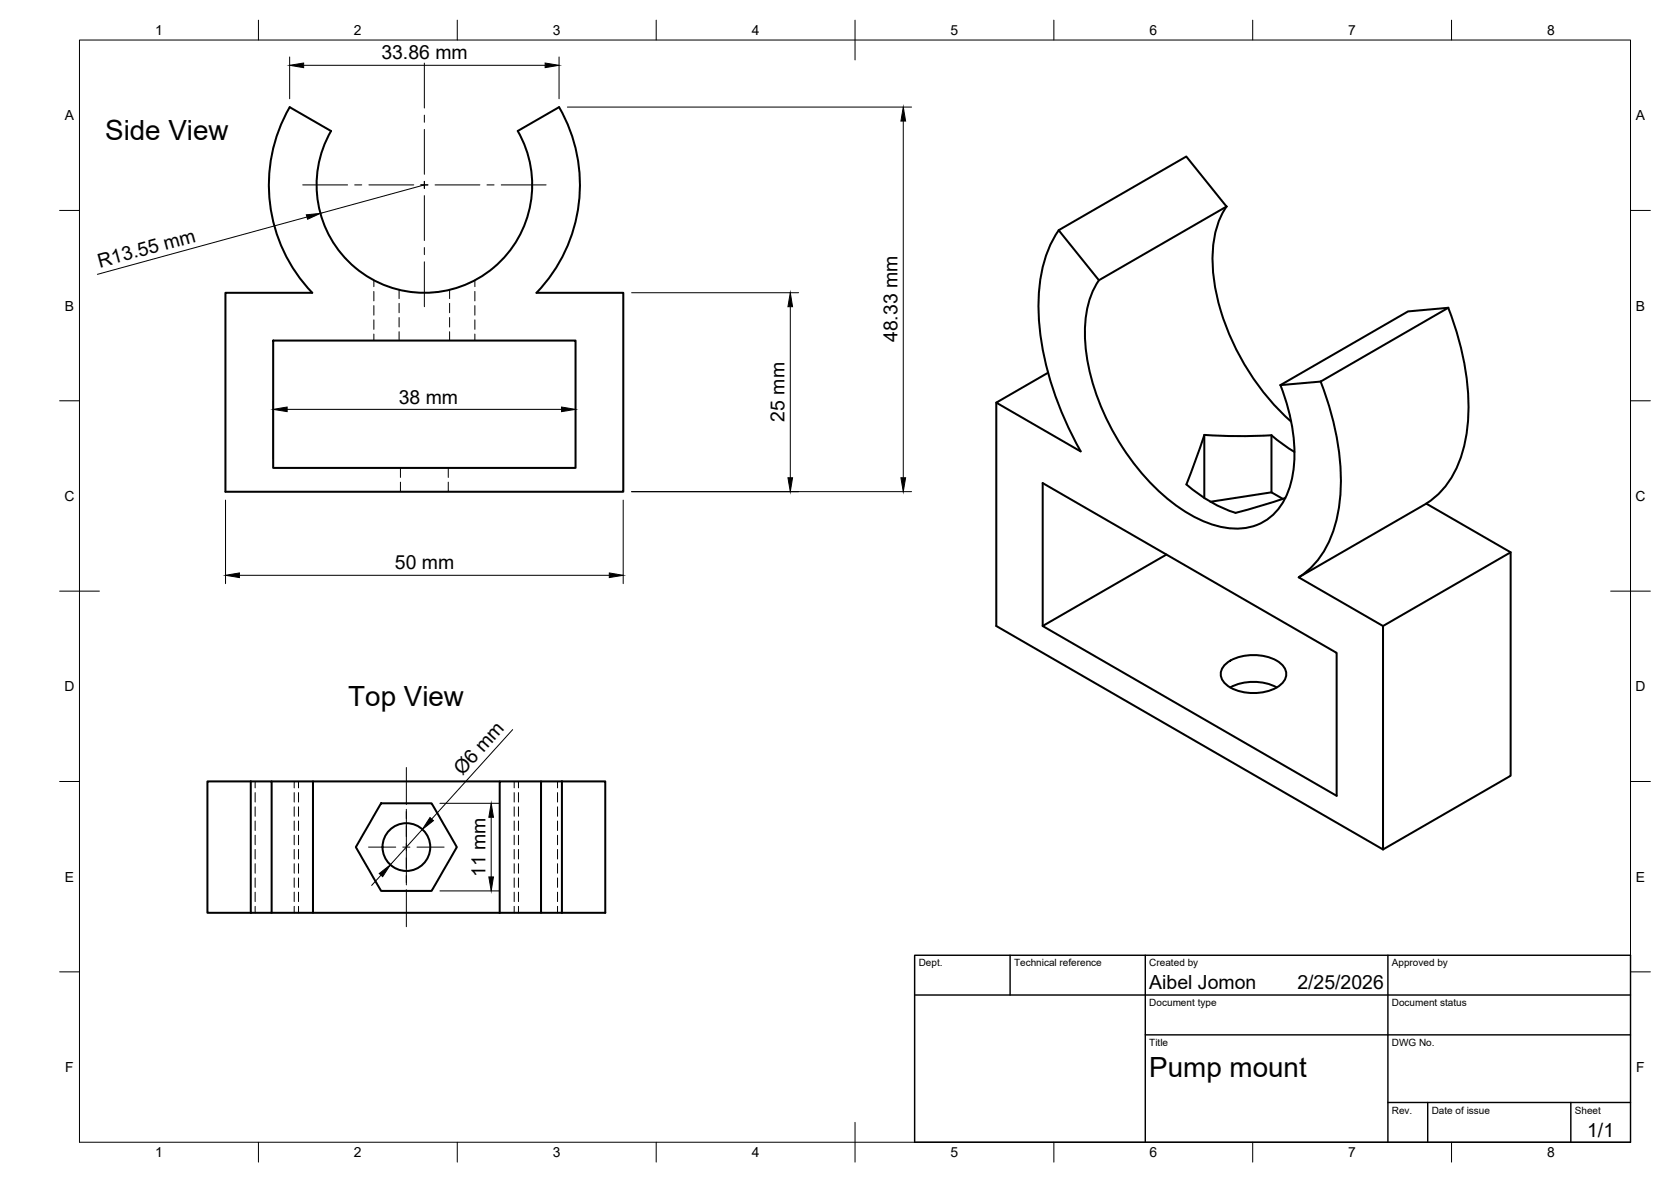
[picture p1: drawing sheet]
<svg xmlns="http://www.w3.org/2000/svg" width="420mm" height="297mm" viewBox="0 0 420 297" stroke-linecap="round" stroke-linejoin="round" font-family="sans-serif">
<!-- layer: Visible -->
<g fill="none" stroke="#000" stroke-width=".51">
<path d="M72.8 26.9l10.4 6a27.1 27.1 0 0 0 23.5 40.7 27.1 27.1 0 0 0 23.5-40.7l10.4-6a39.1 39.1 0 0 1-5.7 46.7h21.8v50h-100v-50h21.8a39.1 39.1 0 0 1-5.7-46.7zM266.2 57.9l32.1-18.6 10.1 12.6-32.1 18.5zM266.2 57.9a33.4 33.4 0 0 0-5.1 19.6 77.7 77.7 0 0 0 10.6 35.9M308.4 51.9a24.6 24.6 0 0 0-3.4 16.6 60.4 60.4 0 0 0 19.7 37.5M276.3 70.4a25.7 25.7 0 0 0-3.2 17.7 59.9 59.9 0 0 0 23.5 39.5 24 24 0 0 0 16.6 5.1 13.7 13.7 0 0 0 11-10.1 36.3 36.3 0 0 0-.6-20.9l-1.6-4.9M364.2 77.3a63.9 63.9 0 0 1 4.6 31.2 25.2 25.2 0 0 1-8.7 17l-1.5 1M68.7 85.6h76v32h-76zM263.5 93.7l-13 7.5 21.2 12.2M332.1 95.9l32.1-18.5-10.2 .9-32.1 18.5M332.1 95.9l-10.2 .9M332.1 95.9a63.9 63.9 0 0 1 4.6 31.1 25.2 25.2 0 0 1-8.7 17.1l-1.5 1M250.5 101.2v56.1l97.2 56.2 32.1-18.5v-56.2l-32.1 18.5v56.2"/>
<path d="M302.8 109.3l7.6 .3 9.3-.2M319.7 109.4l2.5 2 3.3 2.2M319.7 109.4v14.3M293.3 139.4l-31.1 17.9 73.9 42.7v-35.9l-73.9-42.7v35.9M302.8 125.1v-15.8l-4.5 12.4a34.9 34.9 0 0 0 12.4 7.2l5.8-1.6 6.7-2.2M319.7 123.7l2.8 1.7M319.7 123.7l-15.3 2.4M379.8 138.8l-21.2-12.2-32.1 18.5 21.2 12.2M307.8 167.3a11.6 11.6 0 0 1 11.3-2.1 5.9 5.9 0 0 1 4.2 3.5 3.8 3.8 0 0 1-2.3 4.1 12.5 12.5 0 0 1-12.5-.6 3.2 3.2 0 0 1-.7-4.9zM309.4 172.7a12.8 12.8 0 0 1 11.6 0M63.1 196.4h-10.9v33h10.9M63.1 196.4h5.2v33h-5.2"/>
<path d="M63.1 196.4v33M68.3 196.4h10.4v33h-10.4M78.7 196.4h46.9M136 196.4h-10.4v33M141.3 196.4h10.9v33h-10.9M141.3 196.4h-5.3v33h5.3M141.3 196.4v33M95.8 201.9h12.7l1.9 3.2 4.5 7.8-6.4 11h-12.7l-1.9-3.3-4.4-7.7zM78.7 229.4h46.9M125.6 229.4h10.4"/>
<circle cx="102.2" cy="212.9" r="6"/>
</g>
<!-- layer: Hidden -->
<g fill="none" stroke="#000" stroke-width=".25">
<path d="M94 70.4v1.6M94 73.2v2.4M94 76.8v2.4M100.4 72.8v2.2M100.4 76.2v2.4M100.4 79.8v2.4M113.1 72.8v2.2M113.1 76.2v2.4M113.1 79.8v2.4M119.4 70.4v1.6M119.4 73.2v2.4M119.4 76.8v2.4"/>
<path d="M94 80.4v2.4M94 84v1.6M100.4 83.4v2.2M113.1 83.4v2.2M119.4 80.4v2.4M119.4 84v1.6M100.7 117.6v2.4M112.7 117.6v2.4M100.7 121.2v2.4M112.7 121.2v2.4M64.2 196.4v1.6M64.2 199.2v2.4"/>
<path d="M74 196.4v1.6M74 199.2v2.4M75.1 196.4v1.6M75.1 199.2v2.4M129.3 196.4v1.6M129.3 199.2v2.4M130.4 196.4v1.6M130.4 199.2v2.4M140.2 196.4v1.6M140.2 199.2v2.4M64.2 202.8v2.3M64.2 206.3v2.4"/>
<path d="M64.2 209.9v2.4M64.2 213.5v2.4M64.2 217.1v2.3M74 202.8v2.3M74 206.3v2.4M74 209.9v2.4M74 213.5v2.4M74 217.1v2.3M75.1 202.8v2.3M75.1 206.3v2.4M75.1 209.9v2.4M75.1 213.5v2.4"/>
<path d="M75.1 217.1v2.3M129.3 202.8v2.3M129.3 206.3v2.4M129.3 209.9v2.4M129.3 213.5v2.4M129.3 217.1v2.3M130.4 202.8v2.3M130.4 206.3v2.4M130.4 209.9v2.4M130.4 213.5v2.4M130.4 217.1v2.3M140.2 202.8v2.3"/>
<path d="M140.2 206.3v2.4M140.2 209.9v2.4M140.2 213.5v2.4M140.2 217.1v2.3M64.2 220.6v2.4M64.2 224.2v2.4M64.2 227.8v1.6M74 220.6v2.4M74 224.2v2.4M74 227.8v1.6M75.1 220.6v2.4M75.1 224.2v2.4"/>
<path d="M75.1 227.8v1.6M129.3 220.6v2.4M129.3 224.2v2.4M129.3 227.8v1.6M130.4 220.6v2.4M130.4 224.2v2.4M130.4 227.8v1.6M140.2 220.6v2.4M140.2 224.2v2.4M140.2 227.8v1.6"/>
</g>
<!-- layer: BORDER -->
<g fill="none" stroke="#000" stroke-width=".25">
<path d="M20 10.1h390v276.9h-390zM65 5.1v5M115 5.1v5M165 5.1v5M215 5.1v10M265 5.1v5M315 5.1v5M365 5.1v5M15 52.9h5M410 52.9h5M15 100.7h5M410 100.7h5"/>
<path d="M15 148.6h10M405 148.6h10M15 196.4h5M410 196.4h5M15 244.2h5M410 244.2h5M65 287v5M115 287v5M165 287v5M215 282.1v9.9M265 287v5M315 287v5"/>
<path d="M365 287v5"/>
</g>
<!-- layer: TITLEBLOCK -->
<path d="M230 240.1h180v46.9h-180zM230 250h180M254 240.1v9.9M288 240.1v46.9M349 240.1v46.9M288 260.1h122M349 277.1h61M359 277.1v9.9M395 277.1v9.9" fill="none" stroke="#000" stroke-width=".36"/>
<!-- layer: Smart Centers -->
<g fill="none" stroke="#000" stroke-width=".25">
<path d="M106.7 15.9v11.2M106.7 28.9v1.8M106.7 32.5v11.3M76.1 46.5h11.3M89.2 46.5h1.8M92.8 46.5h11.2M105.8 46.5h1.8M106.7 45.6v1.8M106.7 49.2v11.2M109.4 46.5h11.3M122.4 46.5h1.8M126 46.5h11.3"/>
<path d="M106.7 62.2v1.8M106.7 65.8v11.3M102.2 192.9v9.3M92.7 212.9h6.8M101.3 212.9h1.8M102.2 203.4v19M104.9 212.9h6.8M102.2 223.6v9.3"/>
</g>
<!-- layer: FD_Dimensions -->
<g fill="none" stroke="#000" stroke-width=".25">
<path d="M72.8 14.3v10.5M76.3 16.4h60.8M140.6 14.3v10.5M142.7 26.9h86.5M227.1 30.4v89.7M77.2 54.5l-52.7 14.4M106.7 46.5l-26.1 7.1M158.8 73.6h42M198.7 77.1v43M68.7 100.8v14.7M72.2 102.9h69M144.7 100.8v14.7"/>
<path d="M56.7 125.7v21M156.7 125.7v21M158.8 123.6h70.4M60.2 144.6h93M128.9 183.4l-20.4 22.4M95.8 219.9l-2.3 2.6M106.2 208.4l-8.1 8.9M110.6 201.9h15M123.5 205.4v15M110.6 223.9h15"/>
</g>
<g fill="#000" stroke="#000" stroke-width=".25">
<path d="M72.8 16.4l3.5-.6v1.2zM137.1 15.8l3.5 .6-3.5 .6zM227.1 26.9l.6 3.5h-1.2zM77 54l3.6-.4-3.3 1.5zM198.7 73.6l.6 3.5h-1.2zM68.7 102.9l3.5-.6v1.1zM141.2 102.3l3.5 .6-3.5 .5zM198.1 120.1h1.2l-.6 3.5zM226.5 120.1h1.2l-.6 3.5zM56.7 144.6l3.5-.6v1.1zM153.2 144l3.5 .6-3.5 .5zM95.4 219.5l2.7-2.2-1.9 3z"/>
<path d="M108.1 205.5l.9 .7-2.8 2.2zM123.5 201.9l.6 3.5h-1.2zM122.9 220.4h1.2l-.6 3.5z"/>
</g>
<g font-size="7">
<text x="26.4" y="35.1">Side View</text>
<text x="87.6" y="177.5">Top View</text>
<text x="289" y="270.6">Pump mount</text>
</g>
<g font-size="4.9">
<text x="95.9" y="15">33.86 mm</text>
<text x="25.1" y="67.3" transform="rotate(-15 25.1 67.3)">R13.55 mm</text>
<text x="225.7" y="86" transform="rotate(-90 225.7 86)">48.33 mm</text>
<text x="100.3" y="101.4">38 mm</text>
<text x="197.3" y="105.9" transform="rotate(-90 197.3 105.9)">25 mm</text>
<text x="99.3" y="143.1">50 mm</text>
<text x="116.3" y="195" transform="rotate(-48 116.3 195)">Ø6 mm</text>
<text x="122.1" y="220.5" transform="rotate(-90 122.1 220.5)">11 mm</text>
<text x="289" y="248.5">Aibel Jomon</text>
<text x="326.2" y="248.5">2/25/2026</text>
<text x="399.1" y="285.7">1/1</text>
</g>
<g font-size="3.5">
<text x="39" y="8.8">1</text>
<text x="89" y="8.8">2</text>
<text x="139" y="8.8">3</text>
<text x="189" y="8.8">4</text>
<text x="239" y="8.8">5</text>
<text x="289" y="8.8">6</text>
<text x="339" y="8.8">7</text>
<text x="389" y="8.8">8</text>
<text x="16.3" y="30.2">A</text>
<text x="411.3" y="30.2">A</text>
<text x="16.3" y="78">B</text>
<text x="411.3" y="78">B</text>
<text x="16.2" y="125.9">C</text>
<text x="411.2" y="125.9">C</text>
<text x="16.2" y="173.7">D</text>
<text x="411.2" y="173.7">D</text>
<text x="16.3" y="221.6">E</text>
<text x="411.3" y="221.6">E</text>
<text x="16.4" y="269.4">F</text>
<text x="411.4" y="269.4">F</text>
<text x="39" y="290.8">1</text>
<text x="89" y="290.8">2</text>
<text x="139" y="290.8">3</text>
<text x="189" y="290.8">4</text>
<text x="239" y="290.8">5</text>
<text x="289" y="290.8">6</text>
<text x="339" y="290.8">7</text>
<text x="389" y="290.8">8</text>
</g>
<g font-size="2.5">
<text x="231" y="242.9">Dept.</text>
<text x="255" y="242.9">Technical reference</text>
<text x="289" y="242.9">Created by</text>
<text x="350" y="242.9">Approved by</text>
<text x="289" y="252.8">Document type</text>
<text x="350" y="252.8">Document status</text>
<text x="289" y="262.9">Title</text>
<text x="350" y="262.9">DWG No.</text>
<text x="350" y="279.9">Rev.</text>
<text x="360" y="279.9">Date of issue</text>
<text x="396" y="279.9">Sheet</text>
</g>
</svg>
